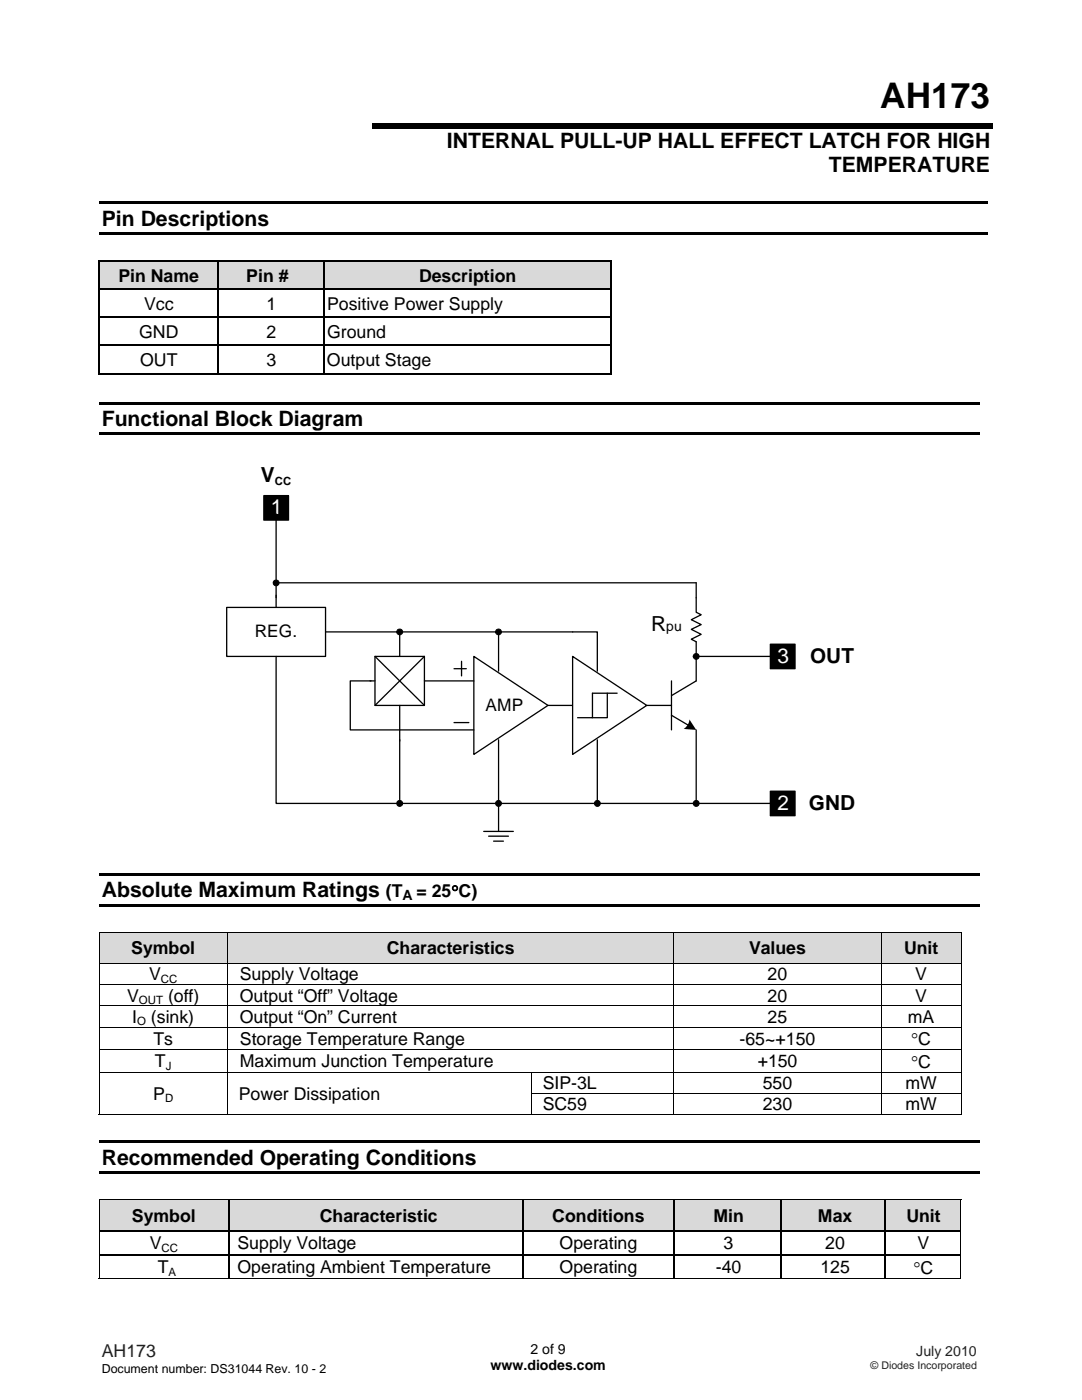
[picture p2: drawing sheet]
<svg xmlns="http://www.w3.org/2000/svg" width="216mm" height="279mm" viewBox="0 0 216 279" stroke-linecap="round" stroke-linejoin="round" font-family="sans-serif">
<path d="M74.3 24.5h123.8v1.1h-123.8zM19.8 40.2h177.2v.5h-177.2zM19.8 46.3h177.2v.5h-177.2z" fill="#000"/>
<g fill="#d9d9d9">
<path d="M20 52.3h23.5v5.3h-23.5z"/>
<path d="M20.3 52.3h22.8v5.3h-22.8z"/>
<path d="M43.7 52.3h20.9v5.3h-20.9z"/>
<path d="M44.1 52.3h20.1v5.3h-20.1z"/>
<path d="M64.9 52.3h56.8v5.3h-56.8z"/>
<path d="M65.3 52.3h56.1v5.3h-56.1z"/>
</g>
<path d="M19.6 51.9h.4v.4h-.4z" fill="#000"/>
<path d="M19.6 52.1h23.9" fill="none" stroke="#000" stroke-width=".34"/>
<path d="M20 52.3h23.5" fill="none" stroke="#d9d9d9" stroke-width=".2"/>
<path d="M43.5 52.3h.2z" fill="#000"/>
<path d="M43.5 52.1h21.1" fill="none" stroke="#000" stroke-width=".34"/>
<path d="M43.8 52.3h20.8" fill="none" stroke="#d9d9d9" stroke-width=".2"/>
<g fill="#000">
<path d="M19.6 57.6h.4v.3h-.4zM43.5 57.6h.2v.3h-.2zM64.6 52.3h.3zM64.6 57.6h.3v.3h-.3zM121.7 51.9h.4v.4h-.4zM121.7 57.6h.4v.3h-.4zM19.6 63.2h.4v.3h-.4zM19.6 68.8h.4v.3h-.4zM43.5 63.2h.2v.3h-.2zM43.5 68.8h.2v.3h-.2zM64.6 63.2h.3v.3h-.3zM64.6 68.8h.3v.3h-.3z"/>
<path d="M121.7 63.2h.4v.3h-.4zM121.7 68.8h.4v.3h-.4zM121.7 74.4h.4v.3h-.4zM19.8 80.2h175.6v.6h-175.6zM19.8 86.3h175.6v.5h-175.6z"/>
</g>
<path d="M19.8 52.3v5.3M19.8 57.9v5.3M64.6 52.1h57.1M121.9 52.3v5.3M121.9 57.9v5.3M19.6 74.6h102.1M19.8 63.5v5.3M19.8 69.1v5.6M121.9 63.5v5.3M121.9 69.1v5.6" fill="none" stroke="#000" stroke-width=".34"/>
<path d="M65 52.3h56.7" fill="none" stroke="#d9d9d9" stroke-width=".2"/>
<g fill="none" stroke="#000" stroke-width=".25">
<path d="M20 57.7h23.5M43.6 52.3v5.3M43.6 57.9v5.3M43.7 57.7h20.9M64.7 52.3v5.3M64.7 57.9v5.3M64.9 57.7h56.8M20 63.4h23.5M20 68.9h23.5M43.6 63.5v5.3M43.6 69.1v5.3M43.7 63.4h20.9"/>
<path d="M43.7 68.9h20.9M64.7 63.5v5.3M64.7 69.1v5.3M64.9 63.4h56.8M64.9 68.9h56.8"/>
</g>
<path d="M74.8 131h9.9v9.8h-9.9z" fill="#fff"/>
<path d="M74.8 131h9.9v9.8h-9.9zM74.8 131l9.9 9.8M84.7 131l-9.9 9.8" fill="none" stroke="#000" stroke-width=".26"/>
<path d="M94.6 131l14.7 9.8-14.7 9.8z" fill="#fff"/>
<path d="M74 135.9h-4.1v9.8h24.7M84.7 135.9h9.9M94.6 131l14.7 9.8-14.7 9.8zM79.8 140.8v7.1M109.3 140.8h5" fill="none" stroke="#000" stroke-width=".26"/>
<path d="M114.3 131l14.8 9.8-14.8 9.8z" fill="#fff"/>
<path d="M65 126.1h49.3M79.8 126.1v4.9M114.3 131l14.8 9.8-14.8 9.8z" fill="none" stroke="#000" stroke-width=".26"/>
<path d="M45.2 121.2h19.8v9.8h-19.8z" fill="#fff"/>
<g fill="none" stroke="#000" stroke-width=".26">
<path d="M52.6 98.9h5v4.9h-5zM55.1 116.3h83.8v5.9l1 .5-2 1 2 1-2 .9 2 1-2 1 1 .5v7.8l-4.9 2.9M55.1 102.6v18.6M45.2 121.2h19.8v9.8h-19.8zM55.1 131v29.3h83.8v-14.6M73.8 135.9h1M90.6 133.5h2.4M92.1 132v2.9M99.5 126.1v7.8M114.3 126.1h4.9v7.8M121.2 138.3v4.9h-3M123.1 138.3h-4.9v4.9h-2.9"/>
<path d="M134 135.9v9.8M138.9 131h14.8M153.7 128.6h4.9v4.9h-4.9zM79.8 147.6v12.7M90.6 144.2h3M99.5 147.6v18.3M119.2 147.6v12.7M129.1 140.8h4.9M134 142.7l3.5 2.1M153.7 157.9h4.9v4.9h-4.9zM96.5 165.9h5.9M97.5 166.9h4"/>
<path d="M98.5 167.9h2M138.9 160.3h14.8"/>
</g>
<g fill="#000">
<path d="M137.6 143.6l1.3 2.1-2.5-.2 .8-.8z" fill-rule="evenodd"/>
<circle cx="55.1" cy="116.3" r=".58"/>
<circle cx="79.8" cy="126.1" r=".57"/>
<circle cx="99.5" cy="126.1" r=".58"/>
<circle cx="138.9" cy="131" r=".58"/>
<circle cx="79.8" cy="160.3" r=".59"/>
<circle cx="99.5" cy="160.3" r=".59"/>
<circle cx="119.2" cy="160.3" r=".6"/>
<circle cx="138.9" cy="160.3" r=".6"/>
</g>
<g fill="none" stroke="#000" stroke-width=".2">
<circle cx="55.1" cy="116.3" r=".58"/>
<circle cx="79.8" cy="126.1" r=".57"/>
<circle cx="99.5" cy="126.1" r=".58"/>
<circle cx="138.9" cy="131" r=".58"/>
<circle cx="79.8" cy="160.3" r=".59"/>
<circle cx="99.5" cy="160.3" r=".59"/>
<circle cx="119.2" cy="160.3" r=".6"/>
<circle cx="138.9" cy="160.3" r=".6"/>
</g>
<path d="M52.6 98.9h5v4.9h-5zM153.7 128.6h4.9v4.9h-4.9zM19.8 174.3h175.6v.5h-175.6zM153.7 157.9h4.9v4.9h-4.9zM19.8 180.4h175.6v.5h-175.6z" fill="#000"/>
<g fill="#d9d9d9">
<path d="M19.9 186.2h25.4v6h-25.4z"/>
<path d="M20.3 187.2h24.6v4h-24.6z"/>
<path d="M45.5 186.2h88.9v6h-88.9z"/>
<path d="M45.9 187.2h88v4h-88z"/>
<path d="M134.5 186.2h41.2v6h-41.2z"/>
<path d="M134.9 187.2h40.4v4h-40.4z"/>
<path d="M175.9 186.2h15.8v6h-15.8z"/>
<path d="M176.3 187.2h15v4h-15z"/>
</g>
<path d="M19.7 186h.2v.2h-.2zM191.7 186h.2v.2h-.2zM19.7 218.1h.2v.2h-.2zM45.3 218.1h.1v.2h-.1zM19.8 227.6h175.6v.5h-175.6zM19.8 233.7h175.6v.5h-175.6zM191.7 222.4h.2v.1h-.2z" fill="#000"/>
<g fill="none" stroke="#000" stroke-width=".2">
<path d="M19.7 186.1h172.2M19.7 192.3h172.2M19.7 196.5h172.2M19.8 186.2v6M19.8 192.4v4M19.8 196.6v4.1M45.4 186.2v6M45.4 192.4v4M45.4 196.6v4.1M134.5 186.2v6M134.5 192.4v4M134.5 196.6v4.1"/>
<path d="M175.8 186.2v6M175.8 192.4v4M175.8 196.6v4.1M191.8 186.2v6M191.8 192.4v4M191.8 196.6v4.1M19.7 200.7h172.2M19.7 205h172.2M19.7 209.5h172.2M19.7 214h172.2M19.8 200.8v4.1M19.8 205.1v4.3"/>
<path d="M19.8 209.6v4.3M19.8 214.1v4M19.8 218.3v4.2M45.4 200.8v4.1M45.4 205.1v4.3M45.4 209.6v4.3M45.4 214.1v4M45.4 218.3v4.2M106 218.2h85.9M106 214.1v4M106 218.3v4.2M134.5 200.8v4.1"/>
<path d="M134.5 205.1v4.3M134.5 209.6v4.3M134.5 214.1v4M134.5 218.3v4.2M175.8 200.8v4.1M175.8 205.1v4.3M175.8 209.6v4.3M175.8 214.1v4M175.8 218.3v4.2M191.8 200.8v4.1M191.8 205.1v4.3M191.8 209.6v4.3"/>
<path d="M191.8 214.1v4M191.8 218.3v4.2M19.7 222.5h25.6M45.4 222.5h60.6M106.1 222.5h28.3M134.5 222.5h41.2M175.9 222.5h15.8"/>
</g>
<g fill="#d9d9d9">
<path d="M19.9 239.5h25.6v6h-25.6z"/>
<path d="M20.3 240.5h24.8v4.1h-24.8z"/>
<path d="M45.7 239.5h58.5v6h-58.5z"/>
<path d="M46.1 240.5h57.7v4.1h-57.7z"/>
<path d="M104.4 239.5h30v6h-30z"/>
<path d="M104.8 240.5h29.2v4.1h-29.2z"/>
<path d="M134.6 239.5h21.1v6h-21.1z"/>
<path d="M135 240.5h20.3v4.1h-20.3z"/>
<path d="M156 239.5h20.5v6h-20.5z"/>
<path d="M156.4 240.5h19.7v4.1h-19.7z"/>
<path d="M176.7 239.5h15v6h-15z"/>
<path d="M177.1 240.5h14.1v4.1h-14.1z"/>
</g>
<g fill="#000">
<path d="M19.7 239.4h.2v.1h-.2zM191.7 239.4h.1v.1h-.1zM19.7 245.5h.2v.3h-.2zM19.7 250.3h.2v.3h-.2zM45.5 245.5h.2v.3h-.2zM45.5 250.3h.2v.3h-.2zM104.2 245.5h.2v.3h-.2zM104.2 250.3h.2v.3h-.2zM134.4 245.5h.2v.3h-.2zM134.4 250.3h.2v.3h-.2zM155.7 245.5h.3v.3h-.3zM155.7 250.3h.3v.3h-.3z"/>
<path d="M176.4 245.5h.3v.3h-.3zM176.4 250.3h.3v.3h-.3zM191.7 245.5h.1v.3h-.1zM191.7 250.3h.1v.3h-.1zM191.7 255.1h.1v.1h-.1z"/>
</g>
<path d="M19.7 239.4h172.1M19.8 239.5v6M191.7 239.5v6M19.7 255.1h172M19.8 245.8v4.5M19.8 250.6v4.6M191.7 245.8v4.5M191.7 250.6v4.6" fill="none" stroke="#000" stroke-width=".2"/>
<g fill="none" stroke="#000" stroke-width=".25">
<path d="M45.6 239.5v6M104.3 239.5v6M134.5 239.5v6M155.8 239.5v6M176.6 239.5v6M19.9 245.7h25.6M19.9 250.4h25.6M45.6 245.8v4.5M45.6 250.6v4.5M45.7 245.7h58.5M45.7 250.4h58.5M104.3 245.8v4.5"/>
<path d="M104.3 250.6v4.5M104.4 245.7h30M104.4 250.4h30M134.5 245.8v4.5M134.5 250.6v4.5M134.6 245.7h21.1M134.6 250.4h21.1M155.8 245.8v4.5M155.8 250.6v4.5M156 245.7h20.4M156 250.4h20.4M176.6 245.8v4.5"/>
<path d="M176.6 250.6v4.5M176.7 245.7h15M176.7 250.4h15"/>
</g>
<text font-size="7" x="175.6" y="21.6">AH173</text>
<g font-size="4.2">
<text x="89.2" y="29.5">INTERNAL PULL-UP HALL EFFECT LATCH FOR HIGH</text>
<text x="165.4" y="34.4">TEMPERATURE</text>
<text x="20.3" y="45">Pin Descriptions</text>
<text x="20.3" y="85">Functional Block Diagram</text>
<text x="20.3" y="179.1">Absolute Maximum Ratings</text>
<text x="20.3" y="232.4">Recommended Operating Conditions</text>
</g>
<g font-size="4.1">
<text x="52.1" y="96.3">V</text>
<text x="129.9" y="125.9">R</text>
<text x="161.6" y="132.2">OUT</text>
<text x="161.4" y="161.6">GND</text>
</g>
<g font-size="4.1" fill="#fff">
<text x="54" y="102.6">1</text>
<text x="155.1" y="132.2">3</text>
<text x="155.1" y="161.6">2</text>
</g>
<g font-size="3.5">
<text x="23.6" y="56.2">Pin Name</text>
<text x="49.1" y="56.2">Pin #</text>
<text x="83.6" y="56.2">Description</text>
<text x="28.7" y="61.8">Vcc</text>
<text x="53.2" y="61.8">1</text>
<text x="65.3" y="61.8">Positive Power Supply</text>
<text x="27.8" y="67.4">GND</text>
<text x="53.2" y="67.4">2</text>
<text x="65.3" y="67.4">Ground</text>
<text x="28" y="73">OUT</text>
<text x="53.2" y="73">3</text>
<text x="65.2" y="73">Output Stage</text>
<text x="77" y="179.1">(T</text>
<text x="83.1" y="179.1">= 25°C)</text>
<text x="26.2" y="190.5">Symbol</text>
<text x="77.2" y="190.5">Characteristics</text>
<text x="149.5" y="190.5">Values</text>
<text x="180.4" y="190.5">Unit</text>
<text x="29.7" y="195.6">V</text>
<text x="47.9" y="195.6">Supply Voltage</text>
<text x="153.2" y="195.6">20</text>
<text x="182.6" y="195.6">V</text>
<text x="25.4" y="199.9">V</text>
<text x="33.5" y="199.9">(off)</text>
<text x="47.9" y="199.9">Output “Off” Voltage</text>
<text x="153.2" y="199.9">20</text>
<text x="182.6" y="199.9">V</text>
<text x="26.4" y="204.1">I</text>
<text x="30.1" y="204.1">(sink)</text>
<text x="30.6" y="208.5">Ts</text>
<text x="47.9" y="204.1">Output “On” Current</text>
<text x="47.9" y="208.5">Storage Temperature Range</text>
<text x="147.6" y="208.5">-65~+150</text>
<text x="153.2" y="204.1">25</text>
<text x="181.1" y="204.1">mA</text>
<text x="181.8" y="208.6">°C</text>
<text x="30.9" y="213">T</text>
<text x="47.9" y="213">Maximum Junction Temperature</text>
<text x="151.2" y="213">+150</text>
<text x="181.8" y="213.1">°C</text>
<text x="30.6" y="219.5">P</text>
<text x="47.6" y="219.5">Power Dissipation</text>
<text x="108.3" y="217.3">SIP-3L</text>
<text x="108.3" y="221.6">SC59</text>
<text x="152.2" y="221.6">230</text>
<text x="152.2" y="217.3">550</text>
<text x="180.7" y="221.6">mW</text>
<text x="180.7" y="217.3">mW</text>
<text x="26.3" y="243.8">Symbol</text>
<text x="63.8" y="243.8">Characteristic</text>
<text x="110.2" y="243.8">Conditions</text>
<text x="142.3" y="243.8">Min</text>
<text x="163.2" y="243.8">Max</text>
<text x="180.8" y="243.8">Unit</text>
<text x="29.9" y="249.3">V</text>
<text x="47.4" y="249.3">Supply Voltage</text>
<text x="111.7" y="249.3">Operating</text>
<text x="144.4" y="249.3">3</text>
<text x="164.7" y="249.3">20</text>
<text x="183.1" y="249.3">V</text>
<text x="31.5" y="254">T</text>
<text x="47.4" y="254">Operating Ambient Temperature</text>
<text x="111.7" y="254">Operating</text>
<text x="142.8" y="254">-40</text>
<text x="163.7" y="254">125</text>
<text x="182.3" y="254.2">°C</text>
</g>
<text font-size="3.5" fill="#231f20" x="20.3" y="270.9">AH173</text>
<g font-size="3.4">
<text x="50.8" y="127.1">REG.</text>
<text x="96.9" y="141.8">AMP</text>
</g>
<g font-size="2.8">
<text x="132.9" y="125.9">pu</text>
<text x="80.3" y="179.6">A</text>
<text x="97.9" y="273.5">www.diodes.com</text>
<text x="105.8" y="270.2">2 of 9</text>
</g>
<text font-size="2.8" fill="#231f20" x="182.8" y="270.6">July 2010</text>
<text font-size="2.5" x="20.3" y="274">Document number: DS31044 Rev. 10 - 2</text>
<g font-size="2.3">
<text x="54.9" y="96.8">CC</text>
<text x="32.1" y="196.2">CC</text>
<text x="27.7" y="200.4">OUT</text>
<text x="27.4" y="204.6">O</text>
<text x="33.1" y="213.5">J</text>
<text x="32.9" y="220">D</text>
<text x="32.2" y="249.8">CC</text>
<text x="33.7" y="254.6">A</text>
</g>
<text font-size="2.1" fill="#231f20" x="173.7" y="273.2">© Diodes Incorporated</text>
</svg>
